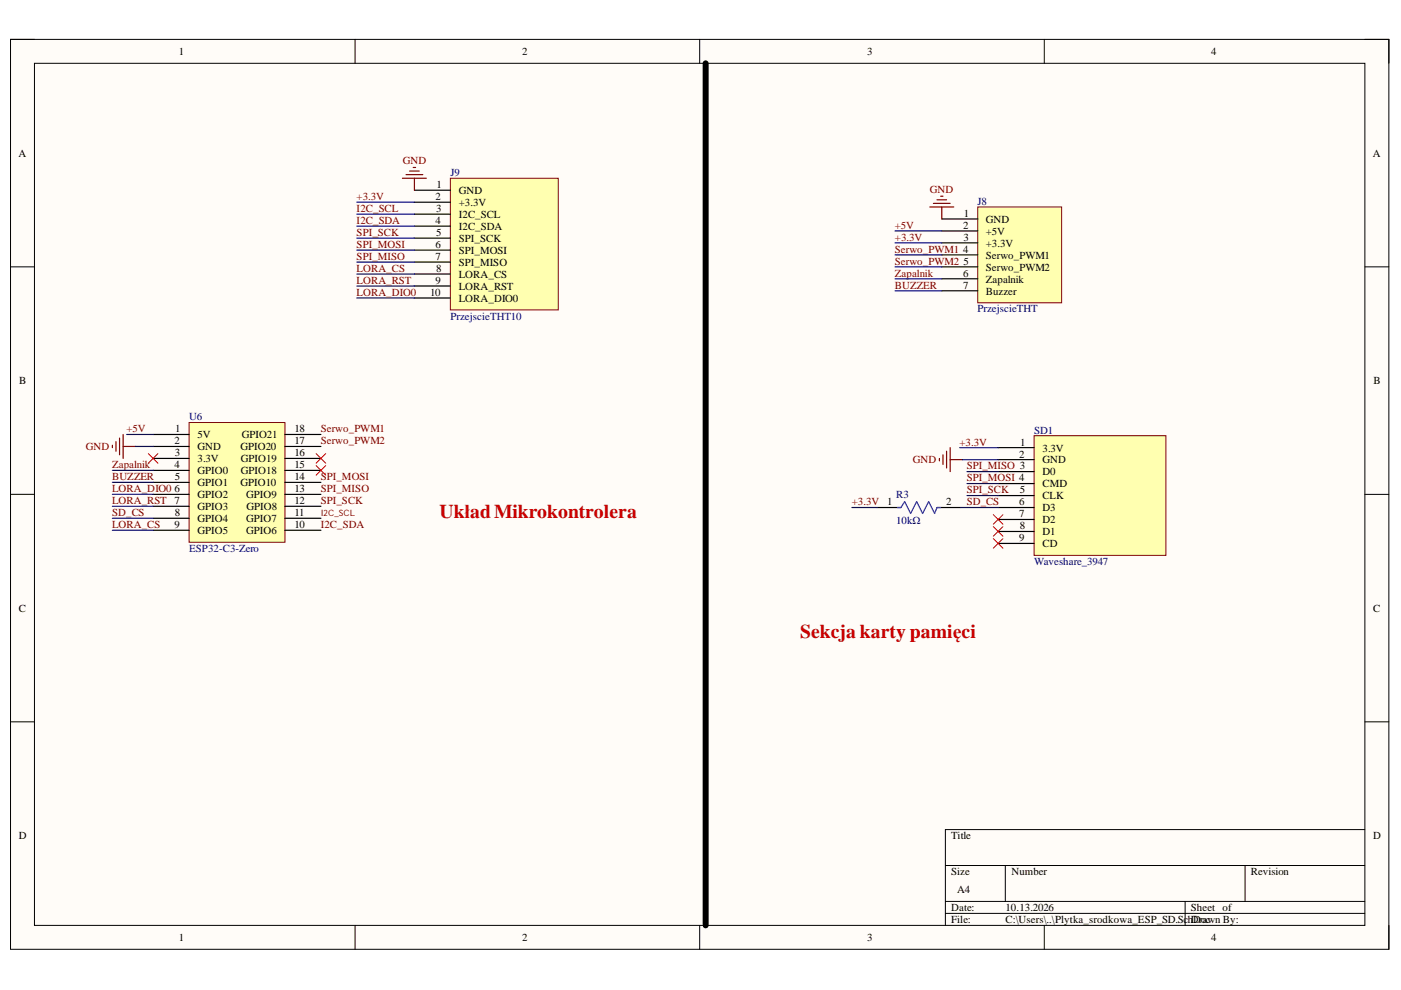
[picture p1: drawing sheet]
<svg xmlns="http://www.w3.org/2000/svg" width="297mm" height="210mm" viewBox="0 0 297 210" stroke-linecap="round" stroke-linejoin="round" font-family="sans-serif">
<path d="M2.2 8.4h292.3v192.9h-292.3z" fill-rule="evenodd" fill="#fffcf8"/>
<path d="M2.2 8.4h292.3v192.9h-292.3z" fill="none" stroke="#000" stroke-width=".21"/>
<path d="M7.3 13.4h282.1v182.8h-282.1z" fill-rule="evenodd" fill="#fffcf8"/>
<g fill="none" stroke="#000" stroke-width=".21">
<path d="M2.2 8.3h5.1M7.3 13.4h282.1v182.8h-282.1zM75.3 8.3v5.1M148.3 8.3v5.1M221.4 8.4v5M289.4 8.4h5.1v5M2.2 56.6h5.1M289.4 56.6h5.1M2.2 104.8h5.1M289.4 104.8h5.1M2.2 153h5.1M289.4 153h5.1"/>
<path d="M289.4 175.9h-89v20.3M75.3 196.2v5.1M148.3 196.2v5.1M200.4 183.5h89M200.4 191.1h89M200.4 193.7h89M213.1 183.5v7.6M221.4 196.2v5.1M251.3 191.1v5.1M264 183.5v7.6M294.5 196.2v5.1"/>
</g>
<path d="M219.2 92.4h28v25.4h-28z" fill-rule="evenodd" fill="#ffffb0"/>
<path d="M219.2 92.4h28v25.4h-28z" fill="none" stroke="#800000" stroke-width=".21"/>
<path d="M211.6 100h7.6M211.6 97.5h7.6M211.6 94.9h7.6M211.6 105.1h7.6M211.6 102.5h7.6M211.6 107.6h7.6M211.6 110.1h7.6M211.6 112.7h7.6M211.6 115.2h7.6" fill="none" stroke="#000" stroke-width=".25"/>
<path d="M40.1 89.6h20.3v25.4h-20.3z" fill-rule="evenodd" fill="#ffffb0"/>
<path d="M40.1 89.6h20.3v25.4h-20.3z" fill="none" stroke="#800000" stroke-width=".21"/>
<g fill="none" stroke="#000" stroke-width=".25">
<path d="M32.5 99.7h7.6M32.5 97.2h7.6M32.5 94.7h7.6M32.5 92.1h7.6M60.4 99.7h7.6M60.4 97.2h7.6M60.4 94.7h7.6M60.4 92.1h7.6M32.5 102.3h7.6M32.5 104.8h7.6M32.5 107.3h7.6M32.5 109.9h7.6"/>
<path d="M32.5 112.4h7.6M60.4 102.3h7.6M60.4 104.8h7.6M60.4 107.3h7.6M60.4 109.9h7.6M60.4 112.4h7.6M186 107.6h5M198.7 107.6h5"/>
</g>
<path d="M190.3 107.6h.7l.8-1.3 1.3 2.6 1.2-2.6 1.3 2.6 1.3-2.6 1.3 2.6 .5-1.3h.7" fill="none" stroke="#00f" stroke-width=".25"/>
<path d="M23.8 94.4v.5M24.6 93.6v2.1M25.3 92.9v3.5M26.1 92.1v5.1M26.1 94.7h2.6M199.2 97.2v.5M199.9 96.4v2.1M200.7 95.7v3.5M201.5 94.9v5.1M201.5 97.5h2.5" fill="none" stroke="#800000" stroke-width=".25"/>
<path d="M31.5 96.2l2 2M33.5 96.2l-2 2M67 98.7l2.1 2.1M67 96.2l2.1 2M69.1 98.7l-2.1 2.1M69.1 96.2l-2.1 2M210.6 109.1l2 2.1M210.6 111.7l2 2M210.6 114.2l2 2M212.6 109.1l-2 2.1M212.6 111.7l-2 2M212.6 114.2l-2 2" fill="none" stroke="#f00" stroke-width=".21"/>
<path d="M149.6 13.4v182.8" fill="none" stroke="#000" stroke-width="1.3"/>
<path d="M207.3 43.9h17.8v20.3h-17.8z" fill-rule="evenodd" fill="#ffffb0"/>
<path d="M207.3 43.9h17.8v20.3h-17.8z" fill="none" stroke="#800000" stroke-width=".21"/>
<path d="M199.7 54h7.6M199.7 51.5h7.6M199.7 49h7.6M199.7 46.4h7.6M199.7 56.6h7.6M199.7 59.1h7.6M199.7 61.7h7.6" fill="none" stroke="#000" stroke-width=".25"/>
<path d="M197.1 43.9h5.1M197.9 43.1h3.6M198.7 42.4h2M199.4 41.6h.5M199.7 43.9v2.5" fill="none" stroke="#800000" stroke-width=".25"/>
<g fill="none" stroke="#000080" stroke-width=".25">
<path d="M189.8 49h9.9M189.8 51.5h9.9M189.8 54h9.9M189.8 56.6h9.9M189.8 59.1h9.9M189.8 61.7h9.9M23.8 99.7h8.7M26.9 92.1h5.6M28.7 94.7h3.8M203.5 94.9h8.1M204 97.5h7.6M205 100h6.6"/>
<path d="M23.8 112.4h8.7M23.8 109.9h8.7M23.8 107.3h8.7M23.8 104.8h8.7M23.8 102.3h8.7M180.6 107.6h5.4M203.7 107.6h7.9M205 105.1h6.6M205 102.5h6.6"/>
</g>
<path d="M95.5 37.8h22.9v27.9h-22.9z" fill-rule="evenodd" fill="#ffffb0"/>
<path d="M95.5 37.8h22.9v27.9h-22.9z" fill="none" stroke="#800000" stroke-width=".21"/>
<path d="M87.9 47.9h7.6M87.9 45.4h7.6M87.9 42.9h7.6M87.9 40.3h7.6M87.9 50.5h7.6M87.9 53h7.6M87.9 55.6h7.6M87.9 58.1h7.6M87.9 63.2h7.6M87.9 60.6h7.6" fill="none" stroke="#000" stroke-width=".25"/>
<path d="M85.3 37.8h5.1M86.1 37h3.5M86.8 36.3h2.1M87.6 35.5h.5M87.9 37.8v2.5" fill="none" stroke="#800000" stroke-width=".25"/>
<path d="M75.7 42.9h12.2M75.7 45.4h12.2M75.7 47.9h12.2M75.7 50.5h12.2M75.7 53h12.2M75.7 55.6h12.2M75.7 58.1h12.2M75.7 60.6h12.2M75.7 63.2h12.2" fill="none" stroke="#000080" stroke-width=".25"/>
<g font-size="4.1" fill="#c00">
<text x="93.2" y="109.8">UkładMikrokontrolera</text>
<text x="169.7" y="135.2">Sekcja karty pamięci</text>
</g>
<g font-size="2.3">
<text x="37.9" y="11.7">1</text>
<text x="110.7" y="11.7">2</text>
<text x="183.9" y="11.7">3</text>
<text x="256.8" y="11.7">4</text>
<text x="3.9" y="33.3">A</text>
<text x="291.1" y="33.3">A</text>
<text x="92.5" y="39.9">1</text>
<text x="97.3" y="41.1">GND</text>
<text x="92.4" y="47.5">4</text>
<text x="92.4" y="42.4">2</text>
<text x="92.5" y="45">3</text>
<text x="97.3" y="46.2">I2C_SCL</text>
<text x="97.3" y="43.7">+3.3V</text>
<text x="204.4" y="46">1</text>
<text x="209" y="47.2">GND</text>
<text x="92.4" y="52.6">6</text>
<text x="92.5" y="50">5</text>
<text x="97.3" y="48.8">I2C_SDA</text>
<text x="97.3" y="51.3">SPI_SCK</text>
<text x="97.3" y="53.8">SPI_MOSI</text>
<text x="204.2" y="53.6">4</text>
<text x="204.2" y="48.5">2</text>
<text x="204.3" y="51">3</text>
<text x="209" y="52.3">+3.3V</text>
<text x="209" y="49.8">+5V</text>
<text x="92.4" y="55.1">7</text>
<text x="92.5" y="57.6">8</text>
<text x="97.3" y="56.4">SPI_MISO</text>
<text x="97.3" y="58.9">LORA_CS</text>
<text x="204.2" y="58.6">6</text>
<text x="204.3" y="56.1">5</text>
<text x="209" y="54.8">Serwo_PWM1</text>
<text x="209" y="57.4">Serwo_PWM2</text>
<text x="209" y="59.9">Zapalnik</text>
<text x="91.2" y="62.7">10</text>
<text x="92.4" y="60.2">9</text>
<text x="97.3" y="64">LORA_DIO0</text>
<text x="97.3" y="61.4">LORA_RST</text>
<text x="204.2" y="61.2">7</text>
<text x="209" y="62.4">Buzzer</text>
<text x="4.1" y="81.5">B</text>
<text x="291.2" y="81.5">B</text>
<text x="37" y="94.2">2</text>
<text x="37.1" y="91.7">1</text>
<text x="41.9" y="95.5">GND</text>
<text x="41.9" y="92.9">5V</text>
<text x="51" y="95.5">GPIO20</text>
<text x="51.3" y="92.9">GPIO21</text>
<text x="62.4" y="91.7">18</text>
<text x="62.4" y="94.2">17</text>
<text x="216.3" y="94.5">1</text>
<text x="221" y="95.7">3.3V</text>
<text x="37" y="99.3">4</text>
<text x="37" y="101.8">5</text>
<text x="37" y="96.7">3</text>
<text x="41.9" y="100.6">GPIO0</text>
<text x="41.9" y="98">3.3V</text>
<text x="51.1" y="98">GPIO19</text>
<text x="51.1" y="100.6">GPIO18</text>
<text x="62.4" y="96.7">16</text>
<text x="62.4" y="99.3">15</text>
<text x="62.4" y="101.8">14</text>
<text x="216.1" y="97">2</text>
<text x="221" y="100.8">D0</text>
<text x="221" y="98.3">GND</text>
<text x="37" y="104.4">6</text>
<text x="37" y="106.9">7</text>
<text x="41.9" y="103.1">GPIO1</text>
<text x="41.9" y="105.6">GPIO2</text>
<text x="51" y="103.1">GPIO10</text>
<text x="52.2" y="105.6">GPIO9</text>
<text x="62.4" y="104.4">13</text>
<text x="62.4" y="106.9">12</text>
<text x="188.1" y="107.1">1</text>
<text x="200.6" y="107.1">2</text>
<text x="216.1" y="107.1">6</text>
<text x="216.2" y="104.6">5</text>
<text x="221" y="105.9">CLK</text>
<text x="221" y="103.3">CMD</text>
<text x="37" y="112">9</text>
<text x="37" y="109.4">8</text>
<text x="41.9" y="108.2">GPIO3</text>
<text x="41.9" y="110.7">GPIO4</text>
<text x="41.9" y="113.2">GPIO5</text>
<text x="52.2" y="110.7">GPIO7</text>
<text x="52.2" y="113.2">GPIO6</text>
<text x="52.3" y="108.2">GPIO8</text>
<text x="62.4" y="109.4">11</text>
<text x="62.4" y="112">10</text>
<text x="216.1" y="109.7">7</text>
<text x="216.2" y="112.2">8</text>
<text x="221" y="108.4">D3</text>
<text x="221" y="110.9">D2</text>
<text x="221" y="113.5">D1</text>
<text x="216.1" y="114.7">9</text>
<text x="221" y="116">CD</text>
<text x="4" y="129.7">C</text>
<text x="291.1" y="129.7">C</text>
<text x="4" y="178">D</text>
<text x="201.7" y="178">Title</text>
<text x="291.1" y="178">D</text>
<text x="201.7" y="185.6">Size</text>
<text x="214.4" y="185.6">Number</text>
<text x="265.2" y="185.6">Revision</text>
<text x="202.9" y="189.4">A4</text>
<text x="201.7" y="193.2">Date:</text>
<text x="201.7" y="195.7">File:</text>
<text x="213.2" y="193.2">10.13.2026</text>
<text x="213.2" y="195.7">C:\Users\..\Plytka_srodkowa_ESP_SD.Sc</text>
<text x="251.9" y="195.7">hDrawn By:</text>
<text x="252.5" y="193.2">Sheet of</text>
<text x="253" y="195.7">Doc</text>
<text x="37.9" y="199.5">1</text>
<text x="110.7" y="199.5">2</text>
<text x="183.9" y="199.5">3</text>
<text x="256.8" y="199.5">4</text>
</g>
<g font-size="2.3" fill="#800000">
<text x="85.4" y="34.8">GND</text>
<text x="197.2" y="40.9">GND</text>
<text x="75.6" y="42.4">+3.3V</text>
<text x="75.6" y="45">I2C_SCL</text>
<text x="75.6" y="47.5">I2C_SDA</text>
<text x="75.6" y="50">SPI_SCK</text>
<text x="75.6" y="52.6">SPI_MOSI</text>
<text x="189.7" y="48.5">+5V</text>
<text x="189.7" y="51">+3.3V</text>
<text x="189.7" y="53.6">Serwo_PWM1</text>
<text x="75.6" y="55.1">SPI_MISO</text>
<text x="75.6" y="57.6">LORA_CS</text>
<text x="189.7" y="56.1">Serwo_PWM2</text>
<text x="189.7" y="58.6">Zapalnik</text>
<text x="75.6" y="60.2">LORA_RST</text>
<text x="75.6" y="62.7">LORA_DIO0</text>
<text x="189.7" y="61.2">BUZZER</text>
<text x="18.2" y="95.5">GND</text>
<text x="26.8" y="91.7">+5V</text>
<text x="68" y="91.7">Serwo_PWM1</text>
<text x="68" y="94.2">Serwo_PWM2</text>
<text x="203.4" y="94.5">+3.3V</text>
<text x="23.8" y="99.3">Zapalnik</text>
<text x="23.8" y="101.8">BUZZER</text>
<text x="68" y="101.8">SPI_MOSI</text>
<text x="193.5" y="98.3">GND</text>
<text x="205" y="99.5">SPI_MISO 3</text>
<text x="23.8" y="104.4">LORA_DIO0</text>
<text x="23.8" y="106.9">LORA_RST</text>
<text x="68" y="106.9">SPI_SCK</text>
<text x="68" y="104.4">SPI_MISO</text>
<text x="180.6" y="107.1">+3.3V</text>
<text x="205" y="104.6">SPI_SCK</text>
<text x="205" y="102.1">SPI_MOSI 4</text>
<text x="205" y="107.1">SD_CS</text>
<text x="23.8" y="109.4">SD_CS</text>
<text x="23.8" y="112">LORA_CS</text>
<text x="68" y="112">I2C_SDA</text>
</g>
<g font-size="2.3" fill="#000080">
<text x="95.5" y="37.3">J9</text>
<text x="207.2" y="43.4">J8</text>
<text x="95.5" y="67.8">PrzejscieTHT10</text>
<text x="207.2" y="66.2">PrzejscieTHT</text>
<text x="40.1" y="89.1">U6</text>
<text x="219.2" y="91.9">SD1</text>
<text x="190" y="105.6">R3</text>
<text x="190" y="111.2">10kΩ</text>
<text x="40.1" y="117">ESP32-C3-Zero</text>
<text x="219.2" y="119.8">Waveshare_3947</text>
</g>
<text font-size="1.9" fill="#800000" x="68" y="109.3">I2C_SCL</text>
</svg>
